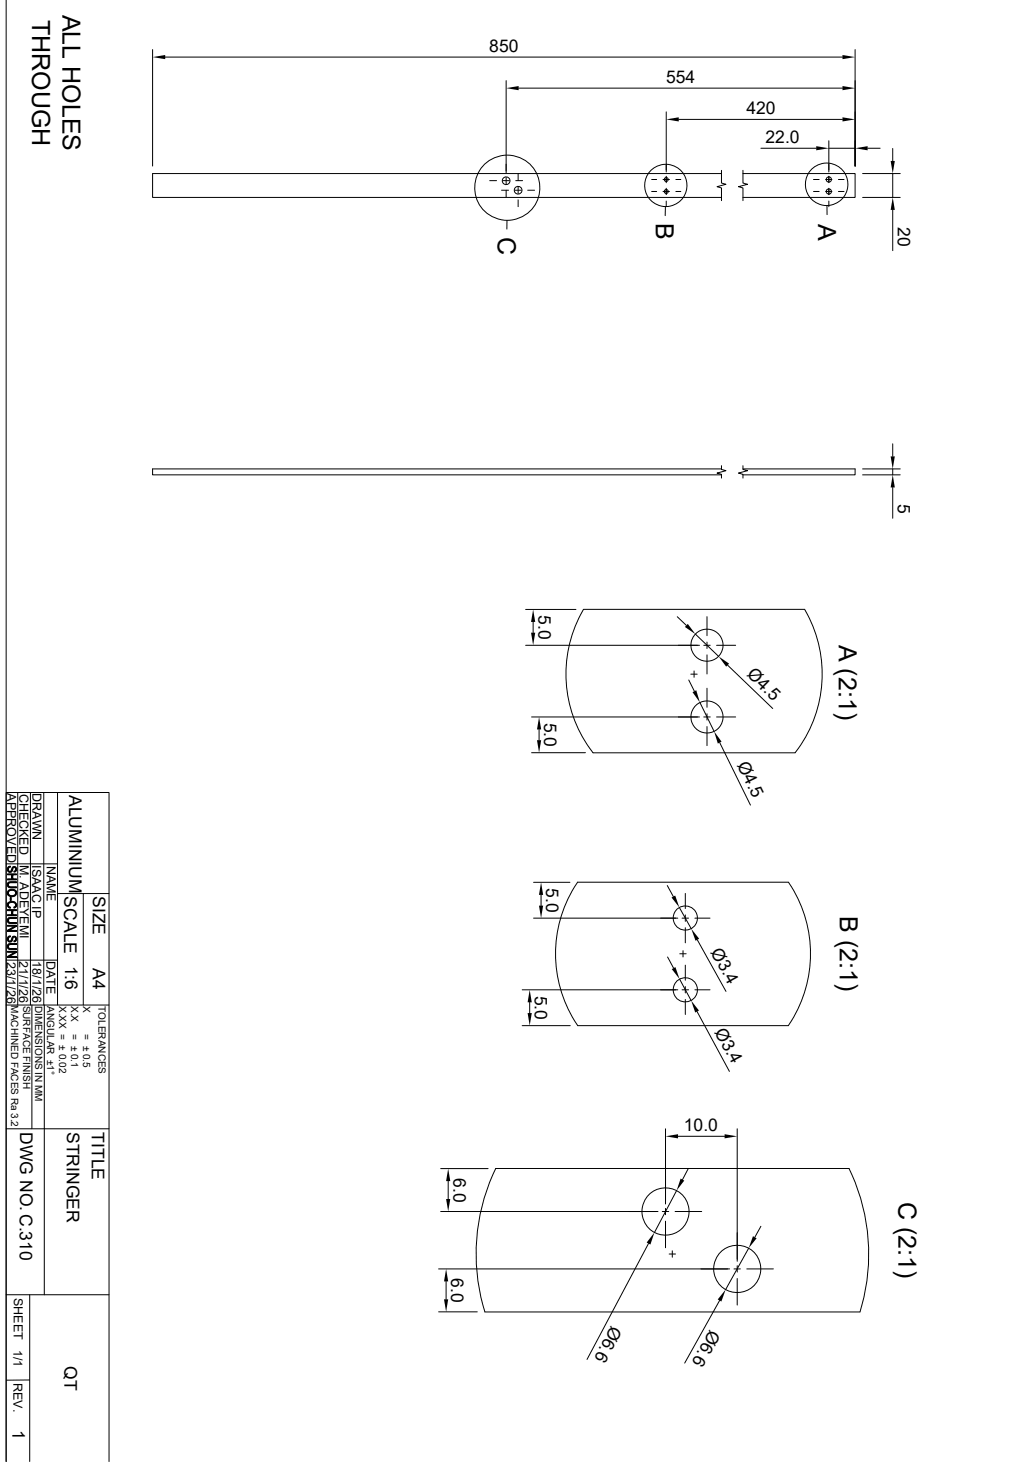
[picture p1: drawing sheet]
<svg xmlns="http://www.w3.org/2000/svg" width="210mm" height="297mm" viewBox="0 0 210 297" stroke-linecap="round" stroke-linejoin="round" font-family="sans-serif">
<g fill="none" stroke="#000" stroke-width=".2">
<path d="M1.2 0v296.9v-135.9h20.9v135.9M31 10.1v23.6M33.5 11.6h137.6M102.8 16.4v18.8M105.3 17.9h65.8M173.7 10.1v23.6M99.4 36.7h1.4M101.9 38.7h1.4M102.1 36.7h1.3M102.8 36.1v1.3M102.8 38.7v1.4M104.6 38.7h1.3"/>
<path d="M104.7 36.7h1.4M105.2 35.3v1.4M105.2 38v1.3M107.2 38.7h1.4M132.3 36.5h1.1M132.3 38.9h1.1M134.6 36.5h1.4M134.6 38.9h1.4M135.3 22.7v12.2M135.3 35.8v1.3M135.3 38.2v1.3M137.2 36.5h1.1"/>
<path d="M137.2 38.9h1.1M137.8 24.3h33.3M146.5 34.6v2.6l.9 .2-1.8 .5 .9 .3v2.6M146.5 35.3h-115.5v4.8h115.5M150.9 35.3h22.8v4.8h-22.8M150.9 34.6v2.6l.9 .2-1.8 .5 .9 .3v2.6M154.5 30.1h11.3M165.2 36.5h1.1M165.2 38.9h1.1M167.7 36.5h1.3M167.7 38.9h1.3M168.3 28.6v6.3"/>
<path d="M168.3 30.1h5.4M168.3 35.8v1.3M168.3 38.2v1.4M170.3 36.5h1.1M170.3 38.9h1.1M175.2 35.3h7.6M176.2 30.1h2.5M181.3 30.2v2.5M181.3 35.3v4.8M103 44.8l-.1 1.7M105.2 40.6v1.4M135.1 42v1.8"/>
<path d="M135.3 40.9v.9M167.9 41.8l.1 1.8M168.3 40.9v1.1M175.2 40.1h7.6M181.3 42.7v8.2M146.5 95.3h-115.5v1.2h115.5M146.5 94.6v.8l.9 .2-1.8 .5 .9 .3v.7M150.9 95.3h22.8v1.2h-22.8M150.9 94.6v.8l.9 .2-1.8 .5 .9 .3v.7M175.2 95.3h7.6M175.2 96.5h7.6M181.3 90.2v2.5"/>
<path d="M181.3 95.3v1.2M181.3 99v6.3M106.7 123.8h10.3M106.7 131.1h35.3M108.3 126.4v2.1M137.5 125.3l1.9 1.8M139.9 138.2l1.1 2.2M140.3 137h1.3M140.9 136.3v1.3M141.2 128.8l4.7 4.6M142.9 131.1h1.3M143.6 125.3v3.9"/>
<path d="M143.6 130.5v1.3M143.6 133.1v3.8M143.6 139.8v3.9M145.5 131.1h3.9M147.8 135.1l9.1 8.9M163.4 123.8h-44.9a26 26 0 0 0 1.9 29.1M163.4 123.8a26 26 0 0 1-1.9 29.1M107.9 145.7h34.1M108 152.9h10.9M109.5 148.2v2.2M120.4 153h41.1M142.1 142.7l2.9 5.9"/>
<path d="M142.9 145.7h1.3M143.6 145v1.3M143.6 147.6v3.9M145.5 145.7h3.9M146.2 150.9l6.2 12.7M1.2 175.5h10.5M3.6 161v43.2M6.2 161v43.2M8.9 161v43.2M11.7 161v43.2M108.4 179.3h7.3M117.3 179.2h42.8"/>
<path d="M117.3 179.3a25.9 25.9 0 0 0 0 29.1h42.8a25.9 25.9 0 0 0 0-29.1M135.5 179.9l1.2 2.3M1.2 195.1h10.5M11.7 181.5h10.4M16.9 181.5v22.7M108.4 186.5h29.2M109.9 181.8v2.2M135.6 194.4l1.2 2.3M138 184.4l2.4 4.3M138 198.9l2.4 4.4M138 193.8h1.3M138.5 186.5h1.3"/>
<path d="M138.7 193.1v1.3M139.2 181.5v3.1M139.2 185.9v1.3M139.2 188.5v3.1M139.2 196.1v3.1M141.1 186.5h3.1M141.6 190.9l5.8 10.5M1.2 204.2h20.9M6.5 204.2v25.1M9 204.2v58.9M106 201.1h31.6M106 208.4h9.8"/>
<path d="M107.6 203.6v2.2M138.5 201.1h1.3M139.2 200.4v1.3M139.2 203.1v3M141.1 201.1h3.1M141.6 205.5l6.5 12.2M1.2 229.3h20.9M89.5 237.4h9.6M91 240v3.6M100.6 237.4h71.8M100.7 237.4a39.8 39.8 0 0 0-2.2 29.1M135.1 229.3v15.3"/>
<path d="M137.7 230.9h9.5M139.8 237.4l-1.2 2.3M149.7 229.3v27M172.4 237.4a39.9 39.9 0 0 1 2.2 29.2h-76.2M89.1 257.8h59.1M89.5 246.1h44.1M131.7 252.6l-12.5 23.6M134.5 246.1h1.3M135.1 245.5v1.3M135.1 248.1v5.4M135.9 254.8h1.3M136.5 254.1v1.3"/>
<path d="M137.1 246.1h5.4M137.4 241.9l-4.5 8.5M149.1 257.8h1.2M149.7 257.2v1.2M149.7 259.8v5.4M151.7 257.8h5.4M152 253.6l-4.6 8.4M154.5 249.2l-1.2 2.2M1.2 263.1h20.9M6 263.1v33.8M89.1 266.5h7.8M90.6 260.3v3.7"/>
<path d="M146.1 264.2l-7.1 12.7M6 280.4h-4.7"/>
<circle cx="102.8" cy="36.7" r=".79"/>
<circle cx="103" cy="38.1" r="6.6"/>
<circle cx="105.2" cy="38.7" r=".79"/>
<circle cx="135.2" cy="37.7" r="4.3"/>
<circle cx="135.3" cy="36.5" r=".4"/>
<circle cx="135.3" cy="38.9" r=".4"/>
<circle cx="167.9" cy="37.4" r="4.3"/>
<circle cx="168.3" cy="36.5" r=".53"/>
<circle cx="168.3" cy="38.9" r=".53"/>
<circle cx="143.6" cy="131.1" r="3.3"/>
<circle cx="143.6" cy="145.7" r="3.3"/>
<circle cx="139.2" cy="186.5" r="2.46"/>
<circle cx="139.2" cy="201.1" r="2.46"/>
<circle cx="135.2" cy="246.1" r="4.8"/>
<circle cx="149.7" cy="257.8" r="4.8"/>
</g>
<g fill="#000" stroke="#000" stroke-width=".2">
<path d="M1.7 176.1l.4-.1v.2l-.3 .1-.1 .4z" fill-rule="evenodd"/>
<path d="M3.2 176.6l-.1 .5-.3 .1v-.2l.3-.1z" fill-rule="evenodd"/>
<path d="M1.5 178.6h.9l.2-.9v.9h.7v.2h-1.8z" fill-rule="evenodd"/>
<path d="M1.5 177.5h1.8v.2h-.7l-.2 .9v-.9h-.9z" fill-rule="evenodd"/>
<path d="M1.7 179.3l1.6-.2v.2h-1a.46 .46 0 0 0-.6 .4z" fill-rule="evenodd"/>
<path d="M1.7 176.1l.1 .8 .4 .1 .1-.2a.56 .56 0 0 1 .3-.7 .56 .56 0 0 1 .7 .2l.1 .4-.2 .4-.1-.8-.2-.1-.2 .2a.65 .65 0 0 1-.3 .7 .65 .65 0 0 1-.8-.1l-.1-.5z" fill-rule="evenodd"/>
<path d="M1.5 194.3v.2h1.8v-.2z" fill-rule="evenodd"/>
<path d="M2.1 182.4h.2v.5h-.2z" fill-rule="evenodd"/>
<path d="M1.7 190.3l.4-.2v.2l-.3 .2-.1 .3z" fill-rule="evenodd"/>
<path d="M1.7 183.4v.6l.5 .3-.1 .2a.67 .67 0 0 1-.6-.4 .67 .67 0 0 1 .2-.7z" fill-rule="evenodd"/>
<path d="M3.2 190.8l-.1 .5h-.3v-.1l.3-.1z" fill-rule="evenodd"/>
<path d="M3.2 183.9v.4l-.4 .2v-.2l.3-.2z" fill-rule="evenodd"/>
<path d="M1.7 181a1.22 1.22 0 0 1 1.5-.1v.5l-.2-.3-.3-.2a.67 .67 0 0 0-.9 .2l-.1 .8-.2-.4z" fill-rule="evenodd"/>
<path d="M1.6 179.3h.1l.1 .7 .2 .1 1.3 .1v.2h-1a.64 .64 0 0 1-.7-.3 .64 .64 0 0 1 0-.7z" fill-rule="evenodd"/>
<path d="M1.5 185.8h.9l.2-.8v.8h.7v.2h-1.8z" fill-rule="evenodd"/>
<path d="M1.5 184.8h1.8v.2h-.7l-.2 .8v-.8h-.9z" fill-rule="evenodd"/>
<path d="M1.6 186.6l.1-.1 .1 .8 1.5 .1v.2l-1.6-.1-.2-.3z" fill-rule="evenodd"/>
<path d="M1.7 186.5l1.6-.1v.2h-1a.46 .46 0 0 0-.6 .4z" fill-rule="evenodd"/>
<path d="M1.5 189h1.8v.3h-1.8z" fill-rule="evenodd"/>
<path d="M1.5 188h1.8v.2h-1.8z" fill-rule="evenodd"/>
<path d="M1.5 189l1.5-.8h.3l-1.4 .8z" fill-rule="evenodd"/>
<path d="M1.6 191.9l.1-.1v.6l.2 .3h1.4v.2h-1a.63 .63 0 0 1-.7-.2 .63 .63 0 0 1-.1-.7z" fill-rule="evenodd"/>
<path d="M1.7 191.8l1.6-.1v.2h-1.3l-.3 .4z" fill-rule="evenodd"/>
<path d="M1.5 193.3h1.8v.2h-1.8z" fill-rule="evenodd"/>
<path d="M1.5 194.3l1.5-.8h.3l-1.4 .8z" fill-rule="evenodd"/>
<path d="M1.7 181.4a.77 .77 0 0 0 .7 .6 .77 .77 0 0 0 .8-.6v-.5a.77 .77 0 0 1 .1 .9 .77 .77 0 0 1-.7 .4l-.8-.2z" fill-rule="evenodd"/>
<path d="M1.7 183.4a1 1 0 0 1 1-.2 1 1 0 0 1 .7 .8l-.2 .3v-.5a.79 .79 0 0 0-.8-.5 .79 .79 0 0 0-.7 .6z" fill-rule="evenodd"/>
<path d="M1.7 190.3v.6a.32 .32 0 0 0 .4 .3 .32 .32 0 0 0 .2-.4l.3-.5a.52 .52 0 0 1 .6 0 .52 .52 0 0 1 .2 .6l-.2 .3v-.6a.34 .34 0 0 0-.5-.1 .34 .34 0 0 0-.1 .4 .53 .53 0 0 1-.5 .5 .53 .53 0 0 1-.6-.3z" fill-rule="evenodd"/>
</g>
<g fill="#000">
<path d="M31 11.6l2.5-.4v.8zM102.8 17.9l2.5-.4v.8zM171.1 11.2l2.6 .4-2.6 .4zM171.1 17.5l2.6 .4-2.6 .4zM135.3 24.3l2.5-.5v.9zM165.8 29.7l2.5 .4-2.5 .4zM171.1 23.8l2.6 .5-2.6 .4zM173.7 30.1l2.5-.4v.8zM180.9 32.7h.8l-.4 2.6zM181.3 40.1l.4 2.6h-.8zM180.9 92.7h.8l-.4 2.6zM181.3 96.5l.4 2.5h-.8z"/>
<path d="M108.3 123.8l.4 2.6h-.9zM107.8 128.5h.9l-.4 2.6zM139.7 126.8l1.5 2-2.1-1.4zM145.9 133.4l2.2 1.4-.6 .6zM109.5 145.7l.4 2.5h-.8zM109.1 150.4h.8l-.4 2.5zM140.6 140.6l.8-.3 .7 2.4zM145 148.6l1.5 2.1-.7 .4zM109.9 179.3l.4 2.5h-.8zM109.5 184h.8l-.4 2.5zM136.4 182.4l.7-.5 .9 2.5zM136.4 196.9l.8-.4 .8 2.4z"/>
<path d="M140.4 188.7l1.6 2-.8 .4zM107.1 205.8h.9l-.4 2.6zM107.6 201.1l.4 2.5h-.9zM140.4 203.3l1.5 2-.7 .4zM91 237.4l.4 2.6h-.8zM135.1 230.9l2.6-.5v.9zM138.2 239.5l.8 .4-1.6 2zM147.2 230.4l2.5 .5-2.5 .4zM90.6 243.6h.8l-.4 2.5zM132.9 250.4l-.8 2.5-.8-.4zM152.9 251.2l.7 .4-1.6 2zM90.2 264h.8l-.4 2.5z"/>
<path d="M90.6 257.8l.4 2.5h-.8zM147.4 262l-.9 2.4-.7-.4z"/>
</g>
<g font-size="5.1">
<text x="6.6" y="4" transform="rotate(90 6.6 4)">THROUGH</text>
<text x="12.7" y="3" transform="rotate(90 12.7 3)">ALL HOLES</text>
<text x="133.2" y="45.3" transform="rotate(90 133.2 45.3)">B</text>
<text x="166.2" y="45.4" transform="rotate(90 166.2 45.4)">A</text>
<text x="101.1" y="48.2" transform="rotate(90 101.1 48.2)">C</text>
<text x="170.3" y="131" transform="rotate(90 170.3 131)">A (2:1)</text>
<text x="170.6" y="186.1" transform="rotate(90 170.6 186.1)">B (2:1)</text>
<text x="182.4" y="244.2" transform="rotate(90 182.4 244.2)">C (2:1)</text>
</g>
<g font-size="3.6">
<text x="99.4" y="10.5">850</text>
<text x="135.3" y="16.8">554</text>
<text x="151.6" y="23.2">420</text>
<text x="155.4" y="29.1">22.0</text>
<text x="182.4" y="46.1" transform="rotate(90 182.4 46.1)">20</text>
<text x="182.4" y="102.4" transform="rotate(90 182.4 102.4)">5</text>
<text x="109.3" y="125" transform="rotate(90 109.3 125)">5.0</text>
<text x="151.5" y="137.2" transform="rotate(44 151.5 137.2)">Ø4.5</text>
<text x="110.5" y="146.8" transform="rotate(90 110.5 146.8)">5.0</text>
<text x="149.6" y="155.4" transform="rotate(64 149.6 155.4)">Ø4.5</text>
<text x="14.1" y="161.5" transform="rotate(90 14.1 161.5)">ALUMINIUM</text>
<text x="13.1" y="182.1" transform="rotate(90 13.1 182.1)">SCALE 1:6</text>
<text x="18.8" y="182.1" transform="rotate(90 18.8 182.1)">SIZE</text>
<text x="110.9" y="180.4" transform="rotate(90 110.9 180.4)">5.0</text>
<text x="18.8" y="196.7" transform="rotate(90 18.8 196.7)">A4</text>
<text x="144.3" y="193.4" transform="rotate(61 144.3 193.4)">Ø3.4</text>
<text x="108.6" y="202.3" transform="rotate(90 108.6 202.3)">5.0</text>
<text x="145.1" y="209.6" transform="rotate(62 145.1 209.6)">Ø3.4</text>
<text x="4.1" y="230" transform="rotate(90 4.1 230)">DWG NO.C.310</text>
<text x="13.6" y="230" transform="rotate(90 13.6 230)">STRINGER</text>
<text x="18.6" y="230.1" transform="rotate(90 18.6 230.1)">TITLE</text>
<text x="138.9" y="229.8">10.0</text>
<text x="92.1" y="239.3" transform="rotate(90 92.1 239.3)">6.0</text>
<text x="91.7" y="259.7" transform="rotate(90 91.7 259.7)">6.0</text>
<text x="124.2" y="269.2" transform="rotate(118 124.2 269.2)">Ø6.6</text>
<text x="144.2" y="270" transform="rotate(119 144.2 270)">Ø6.6</text>
<text x="13.1" y="277.6" transform="rotate(90 13.1 277.6)">QT</text>
<text x="2.5" y="290.5" transform="rotate(90 2.5 290.5)">1</text>
</g>
<g font-size="2.5">
<text x="1.5" y="161.2" transform="rotate(90 1.5 161.2)">APPROVED</text>
<text x="4" y="161.2" transform="rotate(90 4 161.2)">CHECKED</text>
<text x="6.6" y="161.1" transform="rotate(90 6.6 161.1)">DRAWN</text>
<text x="4" y="175.7" transform="rotate(90 4 175.7)">M. ADEYEMI</text>
<text x="6.5" y="175.8" transform="rotate(90 6.5 175.8)">ISAAC IP</text>
<text x="9.5" y="175.9" transform="rotate(90 9.5 175.9)">NAME</text>
<text x="1.4" y="195.5" transform="rotate(90 1.4 195.5)">23/1/26</text>
<text x="3.9" y="195.3" transform="rotate(90 3.9 195.3)">21/1/26</text>
<text x="6.6" y="195.3" transform="rotate(90 6.6 195.3)">18/1/26</text>
<text x="9.4" y="195.2" transform="rotate(90 9.4 195.2)">DATE</text>
<text x="2.8" y="263.7" transform="rotate(90 2.8 263.7)">SHEET</text>
<text x="2.8" y="274.3" transform="rotate(90 2.8 274.3)">1/1</text>
<text x="2.7" y="281" transform="rotate(90 2.7 281)">REV.</text>
</g>
<g font-size="2">
<text x="2.3" y="204.2" transform="rotate(90 2.3 204.2)">MACHINED FACES Ra 3.2</text>
<text x="4.7" y="204.3" transform="rotate(90 4.7 204.3)">SURFACE FINISH</text>
<text x="7.1" y="204.4" transform="rotate(90 7.1 204.4)">DIMENSIONS IN MM</text>
<text x="9.6" y="204.4" transform="rotate(90 9.6 204.4)">ANGULAR ±1°</text>
<text x="12" y="204.4" transform="rotate(90 12 204.4)">X.XX = ± 0.02</text>
<text x="14.5" y="204.4" transform="rotate(90 14.5 204.4)">X.X</text>
<text x="16.9" y="204.4" transform="rotate(90 16.9 204.4)">X</text>
<text x="20" y="204.4" transform="rotate(90 20 204.4)">TOLERANCES</text>
<text x="14.5" y="210.1" transform="rotate(90 14.5 210.1)">= ± 0.1</text>
<text x="16.9" y="210.1" transform="rotate(90 16.9 210.1)">= ± 0.5</text>
</g>
</svg>
